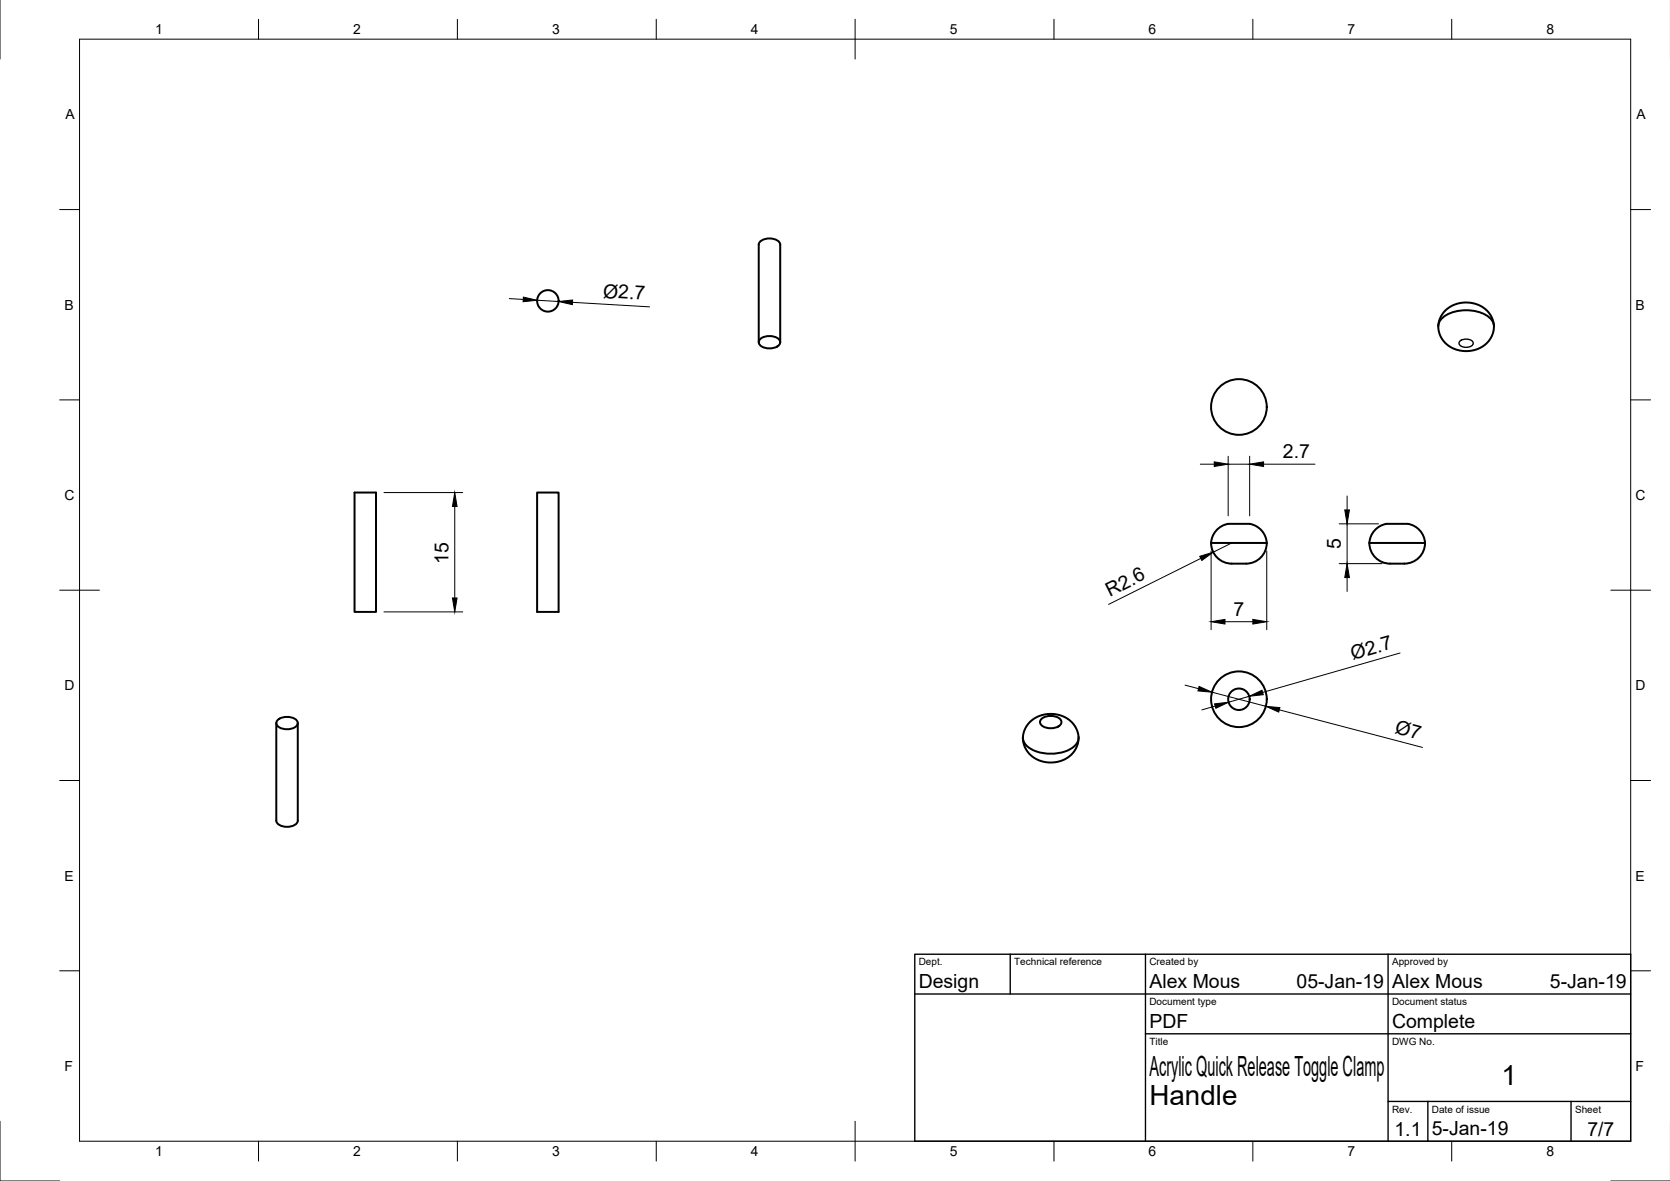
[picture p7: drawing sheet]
<svg xmlns="http://www.w3.org/2000/svg" width="420mm" height="297mm" viewBox="0 0 420 297" stroke-linecap="round" stroke-linejoin="round" font-family="sans-serif">
<!-- layer: Visible -->
<g fill="none" stroke="#000" stroke-width=".5">
<path d="M190.9 86.1v-24.6a2.38 2.38 0 0 1 2.7-1.5 2.38 2.38 0 0 1 2.7 1.5v24.6M191.2 85.3a3.7 3.7 0 0 1 5 .4 1.63 1.63 0 0 1-1.7 1.8l-1.2 .1a2.28 2.28 0 0 1-2.4-1.5zM361.9 81.9l.2-1.2 .5-1.2 1.5-1.8 2.2-1.2 2.6-.4 2.6 .4 2.2 1.3 1.6 1.9 .6 2.2M362.6 80.2a10 10 0 0 1 12.5 0 3.2 3.2 0 0 1 .7 2.7l-.8 2.3-1.6 1.7-2.2 1.1-2.6 .3-2.5-.5-2.1-1.2-1.4-1.7-.7-2.2a3 3 0 0 1 .7-2.5zM89.2 123.9h5.4v30h-5.4zM135.1 123.9h5.4v30h-5.4zM304.7 136.6a5.5 5.5 0 0 0 5.8 5.2h2.7a5.4 5.4 0 0 0 5.5-5.2M304.7 136.6h14M318.7 136.6a5 5 0 0 0-4.5-4.8h-5a5 5 0 0 0-4.5 4.8M344.5 136.6h14M344.5 136.6a5.5 5.5 0 0 0 5.8 5.2h2.7a5.4 5.4 0 0 0 5.5-5.2M358.5 136.6a5 5 0 0 0-4.5-4.8h-5a5 5 0 0 0-4.5 4.8"/>
<path d="M69.5 181.9v24.5a2.38 2.38 0 0 0 2.7 1.6 2.38 2.38 0 0 0 2.7-1.6v-24.5M69.9 181.1a3.7 3.7 0 0 1 4.9 .4 1.63 1.63 0 0 1-1.7 1.8l-1.2 .1a2.28 2.28 0 0 1-2.4-1.5zM257.4 185.5l.4 2.4 .7 1.2 .8 .9 1.1 .7 1.2 .6 2.8 .5 2.7-.5 1.1-.5 1.2-.8 .8-1 .7-1.1 .5-2.4M259.1 181.6l1.4-1 1.7-.7 1.9-.3 2 .1 1.8 .7 1.5 1 1.1 1.3 .6 1.5a3.5 3.5 0 0 1-2.4 4.5 10.3 10.3 0 0 1-10.5-1.2 3.2 3.2 0 0 1-.7-3.2l.7-1.5zM262 180.8a3.7 3.7 0 0 1 5 .4 1.63 1.63 0 0 1-1.8 1.9l-1.1 .1a2.28 2.28 0 0 1-2.4-1.6z"/>
<circle cx="137.8" cy="75.7" r="2.7"/>
<circle cx="311.7" cy="102.4" r="7"/>
<circle cx="311.7" cy="175.9" r="7"/>
<circle cx="311.7" cy="175.9" r="2.7"/>
</g>
<!-- layer: Visible Narrow -->
<path d="M367.3 85.9a2.35 2.35 0 0 1 3.3 .3 1.55 1.55 0 0 1-2 1.1 1.37 1.37 0 0 1-1.5-1.1z" fill="none" stroke="#000" stroke-width=".35"/>
<!-- layer: Border -->
<g fill="none" stroke="#000" stroke-width=".25">
<path d="M0 -.1v15M20 9.9h390.3v277.1h-390.3zM65 4.8v5.1M115.1 4.8v5.1M165.1 4.8v5.1M215.1 4.8v10.1M265.2 4.8v5.1M315.2 4.8v5.1M365.2 4.8v5.1M15 52.7h5M410.3 52.7h5M15 100.6h5"/>
<path d="M410.3 100.6h5M15 148.4h10M405.3 148.4h10M15 196.3h5M410.3 196.3h5M15 244.2h5M410.3 244.2h5M0 282v15h15M65 287v5M115.1 287v5M165.1 287v5M215.1 282v10"/>
<path d="M265.2 287v5M315.2 287v5M365.2 287v5M405.3 297h14.9"/>
</g>
<!-- layer: TitleBlock -->
<path d="M230.2 240h180.1v47h-180.1zM230.2 250h180.1M254.2 240v10M288.2 240v47M349.2 240v47M288.2 260h122.1M349.2 277h61.1M359.2 277v10M395.3 277v10" fill="none" stroke="#000" stroke-width=".35"/>
<!-- layer: Dimensions -->
<g fill="none" stroke="#000" stroke-width=".25">
<path d="M128.1 75.1l3.5 .2M135.1 75.5l5.4 .3M144 76l19.4 1.2M302 116.7h3.5M309 114.7v15.1M309 116.7h5.4M314.4 114.7v15.1M317.9 116.7h12.9M96.6 123.9h19.8M114.4 127.4v23M304.7 138.6v19.8M309.9 136.6l-4.7 2.3"/>
<path d="M318.7 138.6v19.8M336.9 131.8h9.9M338.9 124.8v3.5M338.9 131.8v10M96.6 153.9h19.8M302.1 140.4l-23.2 11.6M308.2 156.4h7M336.9 141.8h10.8M338.9 145.3v3.5M298.1 172.3l3.4 .9M304.9 174.1l13.6 3.6M305.7 177.6l-3.3 1"/>
<path d="M314.3 175.1l-5.2 1.5M321.9 178.5l36 9.5M352.2 164.2l-34.5 10"/>
</g>
<g fill="#000" stroke="#000" stroke-width=".25">
<path d="M131.7 74.7l3.4 .8-3.5 .4zM140.5 75.8l3.6-.3-.1 1.1zM305.5 116.2l3.5 .5-3.5 .6zM314.4 116.7l3.5-.5v1.1zM114.4 123.9l.6 3.5h-1.2zM301.8 139.9l3.4-1-2.8 2.1zM338.3 128.3h1.2l-.6 3.5zM113.8 150.4h1.2l-.6 3.5zM304.7 156.4l3.5-.6v1.2zM315.2 155.8l3.5 .6-3.5 .6zM338.9 141.8l.6 3.5h-1.2zM301.7 172.6l3.2 1.5-3.5-.3z"/>
<path d="M305.6 177l3.5-.4-3.2 1.5zM314.3 175.1l3.2-1.5 .3 1.1zM318.5 177.7l3.5 .3-.3 1.1z"/>
</g>
<g font-size="7">
<text x="289.2" y="270.5">Acrylic Quick Release Toggle Clamp</text>
<text x="377.8" y="272.9">1</text>
<text x="289.2" y="278">Handle</text>
</g>
<g font-size="4.9">
<text x="151.7" y="74.8" transform="rotate(3 151.7 74.8)">Ø2.7</text>
<text x="322.8" y="115.2">2.7</text>
<text x="112.9" y="141.8" transform="rotate(-90 112.9 141.8)">15</text>
<text x="337.4" y="138.1" transform="rotate(-90 337.4 138.1)">5</text>
<text x="279.2" y="150.1" transform="rotate(-27 279.2 150.1)">R2.6</text>
<text x="310.3" y="154.9">7</text>
<text x="340.4" y="165.9" transform="rotate(-16 340.4 165.9)">Ø2.7</text>
<text x="350.8" y="184.4" transform="rotate(15 350.8 184.4)">Ø7</text>
<text x="231.2" y="248.5">Design</text>
<text x="289.2" y="248.5">Alex Mous</text>
<text x="326.2" y="248.5">05-Jan-19</text>
<text x="350.2" y="248.5">Alex Mous</text>
<text x="390" y="248.5">5-Jan-19</text>
<text x="289.2" y="258.5">PDF</text>
<text x="350.2" y="258.5">Complete</text>
<text x="350.8" y="285.7">1.1</text>
<text x="360.2" y="285.5">5-Jan-19</text>
<text x="399.4" y="285.7">7/7</text>
</g>
<g font-size="3.5">
<text x="39" y="8.6">1</text>
<text x="88.9" y="8.6">2</text>
<text x="138.9" y="8.6">3</text>
<text x="188.9" y="8.6">4</text>
<text x="239" y="8.6">5</text>
<text x="288.9" y="8.6">6</text>
<text x="339" y="8.6">7</text>
<text x="389.1" y="8.6">8</text>
<text x="16.4" y="30">A</text>
<text x="411.7" y="30">A</text>
<text x="16.2" y="77.9">B</text>
<text x="411.5" y="77.9">B</text>
<text x="16.3" y="125.8">C</text>
<text x="411.5" y="125.8">C</text>
<text x="16.2" y="173.6">D</text>
<text x="411.5" y="173.6">D</text>
<text x="16.3" y="221.5">E</text>
<text x="411.5" y="221.5">E</text>
<text x="16.3" y="269.4">F</text>
<text x="411.5" y="269.4">F</text>
<text x="39" y="290.8">1</text>
<text x="88.9" y="290.8">2</text>
<text x="138.9" y="290.8">3</text>
<text x="188.9" y="290.8">4</text>
<text x="239" y="290.8">5</text>
<text x="288.9" y="290.8">6</text>
<text x="339" y="290.8">7</text>
<text x="389.1" y="290.8">8</text>
</g>
<g font-size="2.5">
<text x="231.2" y="242.8">Dept.</text>
<text x="255.2" y="242.8">Technical reference</text>
<text x="289.2" y="242.8">Created by</text>
<text x="350.2" y="242.8">Approved by</text>
<text x="289.2" y="252.8">Document type</text>
<text x="350.2" y="252.8">Document status</text>
<text x="289.2" y="262.8">Title</text>
<text x="350.2" y="262.8">DWG No.</text>
<text x="350.2" y="279.8">Rev.</text>
<text x="360.2" y="279.8">Date of issue</text>
<text x="396.3" y="279.8">Sheet</text>
</g>
</svg>
